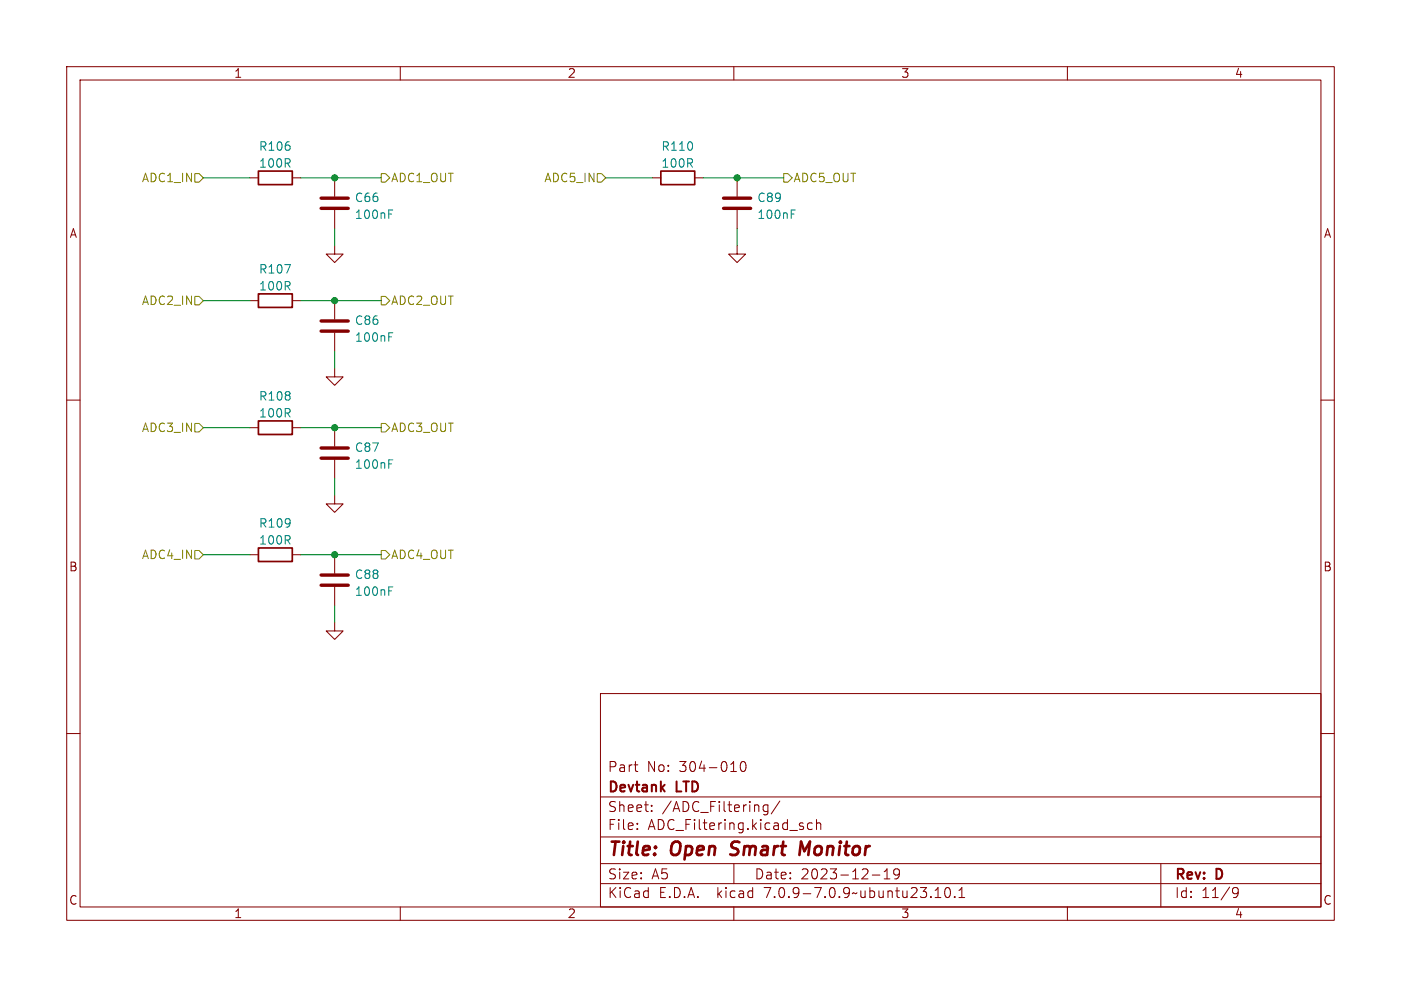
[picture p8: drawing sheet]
<svg xmlns="http://www.w3.org/2000/svg" width="210mm" height="148mm" viewBox="0 0 210 148" stroke-linecap="round" stroke-linejoin="round" font-family="sans-serif">
<g fill="none" stroke="#840000" stroke-width=".15">
<path d="M10 10h190v128h-190zM12 12h186v124h-186zM60 10v2M110 10v2M160 10v2M37.5 26.7h1.2M43.8 26.7h1.3M50.2 36.8v1.3h1.2l-1.2 1.3-1.3-1.3h1.3M50.2 26.7v2.8M50.2 31.5v2.8M97.8 26.7h1.3M104.1 26.7h1.3"/>
<path d="M110.5 36.8v1.3h1.3l-1.3 1.3-1.3-1.3h1.3M110.5 26.7v2.8M110.5 31.5v2.8M10 60h2M37.5 45.1h1.2M43.8 45.1h1.3M50.2 55.2v1.3h1.2l-1.2 1.3-1.3-1.3h1.3M50.2 45.1v2.8M50.2 49.9v2.8M198 60h2M37.5 64.1h1.2M43.8 64.1h1.3"/>
<path d="M50.2 74.3v1.3h1.2l-1.2 1.2-1.3-1.2h1.3M50.2 64.1v2.8M50.2 69v2.8M37.5 83.2h1.2M43.8 83.2h1.3M50.2 93.3v1.3h1.2l-1.2 1.3-1.3-1.3h1.3M50.2 83.2v2.8M50.2 88v2.8M10 110h2M90 104h108v32h-108zM90 119.5h108M95 114.7h.6"/>
<path d="M95.5 115.7h.1M109.5 115.7h.9M111.2 114.3l.3-.1a.94 .94 0 0 1 0 1.5h-.2a1 1 0 0 1-.1-1.4zM198 110h2M60 136v2M90 132.5h108M90 129.5h108M90 125.5h108M95.5 124.2v.2M95.5 123.5v.1M97.7 121.5v.2M97.7 120.8v.1"/>
<path d="M110 136v2M110 129.5v3M115.1 120.7v1.2a.41 .41 0 0 1-.6 .2M115.1 120.8l-.4-.1-.3 .3v.4l.1 .2h.6M116.9 120.1l-1.3 1.9M121.8 123.5l-.5-.1-.3 .3v.4l.2 .2h.6M122.4 123.5a.37 .37 0 0 1 .6 .1v.8M122.4 122.9v1.5M130.8 131.2h1.1M132.5 131.8h.9M132.5 130.7l.5-.4v1.5M134.8 130.9l-.3 .3h-.2l-.3-.3v-.3l.1-.2 .4-.1 .3 .1a.99 .99 0 0 1-.4 1.4h-.3"/>
<path d="M140.2 134.6h.8M140.2 133.5l.4-.4v1.5M141.8 133.2l.3-.1a.94 .94 0 0 1 0 1.5h-.1a1 1 0 0 1-.2-1.4zM143.1 134.4v.2M143.8 134.6h.8M143.8 133.5l.4-.4v1.5M160 136v2M174 129.5v6.5M184.8 133.4l.2-.3h.3l.2 .1a.99 .99 0 0 1-.3 1.4h-.3M184.8 133.7l.2 .3 .5-.1 .1-.2"/>
</g>
<path d="M109.5 128.1l.2 .1M109.8 126.4l-.2 .4 .1 .2M121.4 126.2l-.8 1.4-.5-1.4-.3 2" fill="none" stroke="#840000" stroke-width=".4"/>
<path d="M48.1 31.2h4.1M48.1 29.7h4.1M108.5 31.2h4M108.5 29.7h4M48.1 49.7h4.1M48.1 48.1h4.1M48.1 68.7h4.1M48.1 67.2h4.1M48.1 87.8h4.1M48.1 86.2h4.1" fill="none" stroke="#840000" stroke-width=".51"/>
<path d="M42.7 39.7h.8l-.5 1.2M58.3 32.1h.4M58.3 31.5h.6M118.6 32.1h.4M118.6 31.5h.6M58.3 50.5h.4M58.3 49.9h.6M58.3 69.6h.4M58.3 69h.6M58.3 88.6h.4M58.3 88h.6" fill="none" stroke="#008484" stroke-width=".15"/>
<path d="M38.7 25.7h5.1v2h-5.1zM99.1 25.7h5v2h-5zM38.7 44.1h5.1v2h-5.1zM38.7 63.1h5.1v2.1h-5.1zM38.7 82.2h5.1v2h-5.1z" fill="none" stroke="#840000" stroke-width=".25"/>
<path d="M29.2 26h.6l.7 .7-.7 .6h-.6zM57.1 26h.7l.6 .7-.6 .6h-.7zM89.5 26h.7l.6 .7-.6 .6h-.7zM117.5 26h.6l.6 .7-.6 .6h-.6zM29.2 44.5h.6l.7 .6-.7 .6h-.6zM57.1 44.5h.7l.6 .6-.6 .6h-.7zM29.2 63.5h.6l.7 .6-.7 .7h-.6zM57.1 63.5h.7l.6 .6-.6 .7h-.7zM29.2 82.6h.6l.7 .6-.7 .6h-.6zM57.1 82.6h.7l.6 .6-.6 .6h-.7z" fill="none" stroke="#848400" stroke-width=".15"/>
<g fill="none" stroke="#008400" stroke-width=".15">
<path d="M30.5 26.7h7M45.1 26.7h12M50.2 34.3v2.5M90.8 26.7h7M105.4 26.7h12.1M110.5 34.3v2.5M30.5 45.1h7M45.1 45.1h12M50.2 52.7v2.5M30.5 64.1h7M45.1 64.1h12M50.2 71.8v2.5"/>
<path d="M30.5 83.2h7M45.1 83.2h12M50.2 90.8v2.5"/>
</g>
<g fill="#008400" stroke="#008400" stroke-width=".15">
<circle cx="50.2" cy="45.1" r=".46"/>
<circle cx="50.2" cy="26.7" r=".46"/>
<circle cx="50.2" cy="64.1" r=".46"/>
<circle cx="50.2" cy="83.2" r=".46"/>
<circle cx="110.5" cy="26.7" r=".46"/>
</g>
<g font-size="2.8" fill="#840000">
<text x="91" y="128.9">Title:</text>
<text x="100.7" y="128.9">Open</text>
<text x="110.4" y="128.9">Smart</text>
<text x="121.5" y="128.9">Monitor</text>
</g>
<g font-size="2.1" fill="#840000">
<text x="91" y="119.2">Devtank</text>
<text x="91" y="116">Part</text>
<text x="97" y="116">No:</text>
<text x="101.5" y="119.2">LTD</text>
<text x="101.9" y="116">304-010</text>
<text x="91" y="124.7">File:</text>
<text x="91" y="122">Sheet:</text>
<text x="97.1" y="124.7">ADC_Filtering.kicad_sch</text>
<text x="99.2" y="122">/ADC_Filtering/</text>
<text x="91" y="134.9">KiCad</text>
<text x="91" y="132.1">Size:</text>
<text x="97.7" y="132.1">A5</text>
<text x="98.7" y="134.9">E.D.A.</text>
<text x="107.6" y="134.9">kicad</text>
<text x="113" y="132.1">Date:</text>
<text x="114.9" y="134.9">7.0.9-7.0.9~ubuntu23.10.1</text>
<text x="120" y="132.1">2023-12-19</text>
<text x="176" y="132.3">Rev:</text>
<text x="176" y="134.9">Id:</text>
<text x="180.1" y="134.9">11/9</text>
<text x="182.4" y="132.3">D</text>
</g>
<g font-size="1.8" fill="#840000">
<text x="35" y="11.9">1</text>
<text x="85" y="11.9">2</text>
<text x="135" y="11.9">3</text>
<text x="185" y="11.9">4</text>
<text x="10.3" y="35.9">A</text>
<text x="198.4" y="35.9">A</text>
<text x="10.3" y="85.9">B</text>
<text x="198.3" y="85.9">B</text>
<text x="10.3" y="135.9">C</text>
<text x="35" y="137.9">1</text>
<text x="85" y="137.9">2</text>
<text x="135" y="137.9">3</text>
<text x="185" y="137.9">4</text>
<text x="198.3" y="135.9">C</text>
</g>
<g font-size="1.8" fill="#008484">
<text x="38.7" y="22.8">R106</text>
<text x="99" y="22.8">R110</text>
<text x="38.7" y="25.4">100R</text>
<text x="99" y="25.4">100R</text>
<text x="53.1" y="33">100nF</text>
<text x="53.1" y="30.5">C66</text>
<text x="113.4" y="33">100nF</text>
<text x="113.4" y="30.5">C89</text>
<text x="38.7" y="41.2">R107</text>
<text x="38.7" y="43.8">100R</text>
<text x="53.1" y="51.5">100nF</text>
<text x="53.1" y="48.9">C86</text>
<text x="38.7" y="60.3">R108</text>
<text x="38.7" y="62.8">100R</text>
<text x="53.1" y="70.5">100nF</text>
<text x="53.1" y="68">C87</text>
<text x="38.7" y="79.3">R109</text>
<text x="38.7" y="81.9">100R</text>
<text x="53.1" y="89.6">100nF</text>
<text x="53.1" y="87">C88</text>
</g>
<g font-size="1.8" fill="#848400">
<text x="21.2" y="27.5">ADC1_IN</text>
<text x="58.5" y="27.5">ADC1_OUT</text>
<text x="81.5" y="27.5">ADC5_IN</text>
<text x="118.8" y="27.5">ADC5_OUT</text>
<text x="21.2" y="45.9">ADC2_IN</text>
<text x="58.5" y="45.9">ADC2_OUT</text>
<text x="21.2" y="65">ADC3_IN</text>
<text x="58.5" y="65">ADC3_OUT</text>
<text x="21.2" y="84">ADC4_IN</text>
<text x="58.5" y="84">ADC4_OUT</text>
</g>
</svg>
